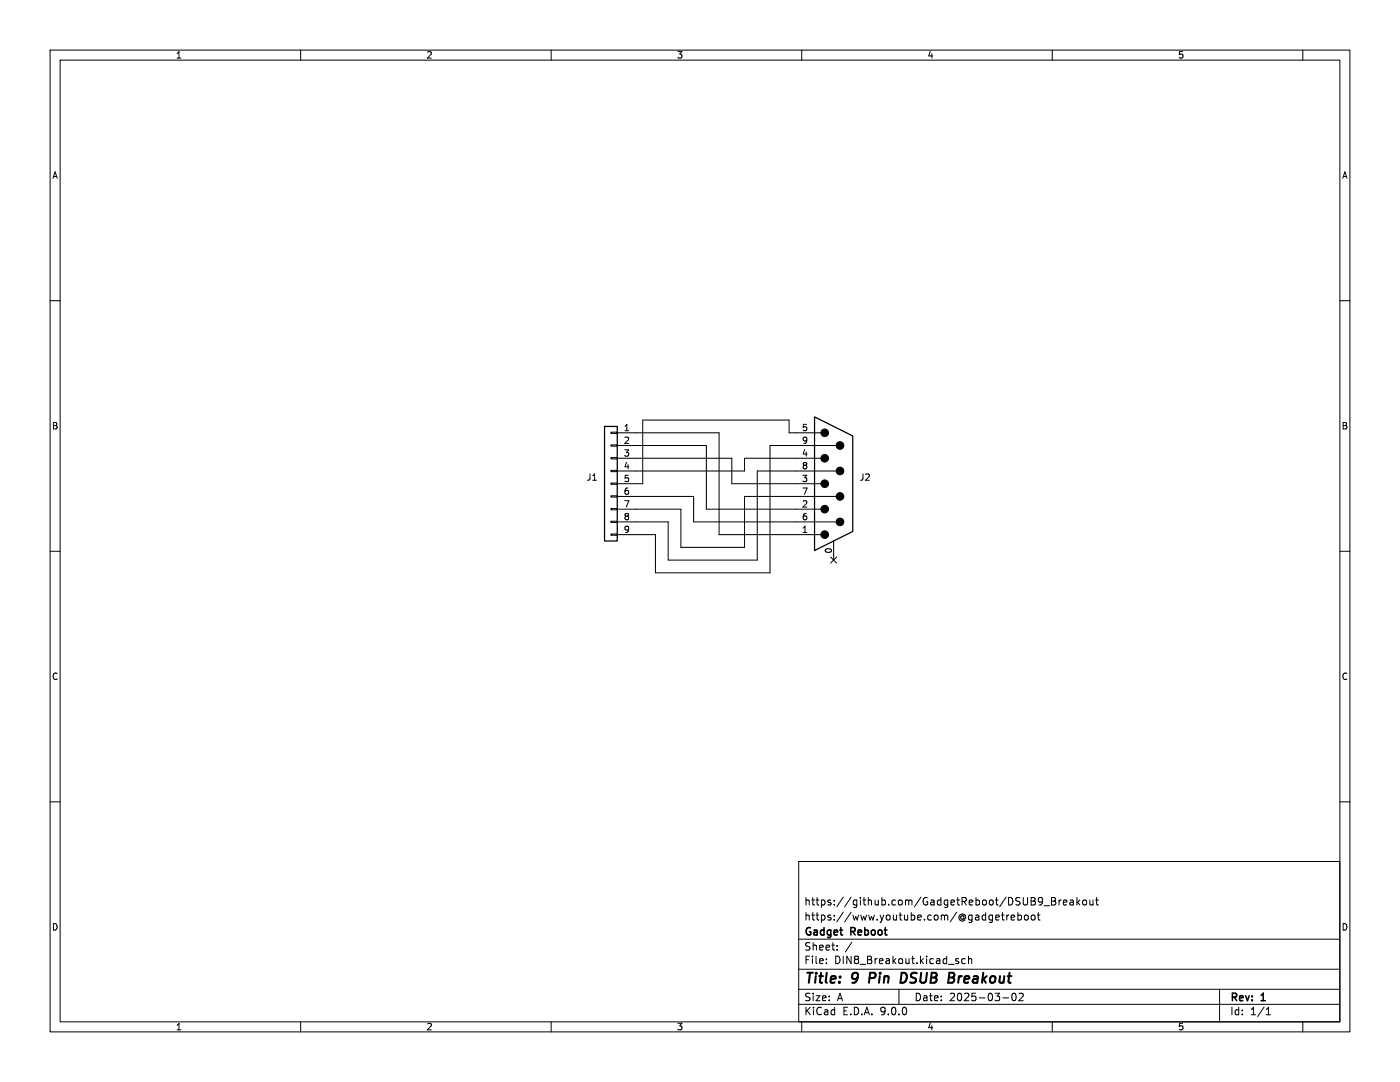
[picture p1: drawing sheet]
<svg xmlns="http://www.w3.org/2000/svg" width="279mm" height="216mm" viewBox="0 0 279 216" stroke-linecap="round" stroke-linejoin="round" font-family="sans-serif">
<g fill="none" stroke="#000" stroke-width=".2">
<path d="M10 10h259.4v195.9h-259.4zM12 12h255.4v191.9h-255.4zM60 10v2M110 10v2M160 10v2M210 10v2M260 10v2M10 60h2M267.4 60h2M121.9 86.2h1.3v.3h-1.3zM121.9 88.8h1.3v.2h-1.3zM121.9 91.3h1.3v.3h-1.3z"/>
<path d="M121.9 93.9h1.3v.2h-1.3zM121.9 96.4h1.3v.2h-1.3zM121.9 98.9h1.3v.3h-1.3zM123.2 86.4h20.3v20.3h20.3M123.2 88.9h17.8v12.7h22.8M123.2 91.4h22.8v5.1h17.8M123.2 99.1h15.2v5h28.5M163.8 86.4h-6.3v-2.6h-29.2v12.7h-5.1M163.8 91.4h-15.2v2.6h-25.4M166.9 88.9h-13.2v25.4h-22.9v-7.6h-7.6M166.9 94h-15.8v17.8h-17.8v-7.7h-10.1M166.9 99.1h-18.3v10.1h-12.7v-7.6h-12.7"/>
<path d="M10 110h2M121.9 101.5h1.3v.2h-1.3zM121.9 104h1.3v.3h-1.3zM121.9 106.6h1.3v.2h-1.3zM165.8 111.2l1.2 1.2M166.4 108v3.8M167 111.2l-1.2 1.2M267.4 110h2M10 160h2M159.4 171.9h108v32h-108zM209.9 179.1l.7 .1v.3l-.2 .3a.4 .4 0 0 1 .3 .4 .4 .4 0 0 1-.3 .4h-.5zM209.9 179.8h.5"/>
<path d="M211.4 179.6v1M211.8 179.6l-.4 .3M213.6 179.7h.5l.1 .9M214.2 179.9l-.5 .1-.2 .2 .2 .4 .5-.1M214.9 179.1v1.5M215.5 179.6l-.6 .6M216.2 179.7l.4-.1 .3 .3v.4l-.3 .3-.4-.1-.1-.2zM217.5 179.6l.1 .9 .3 .1 .2-.2M218.1 179.6v1M218.6 179.6h.6M218.9 179.1v1.3l.3 .2M267.4 160h2"/>
<path d="M159.4 197.4h108M159.4 193.4h108M159.4 187.4h108M164.9 192.1v.2M164.9 191.4v.1M167.1 189.4v.2M167.1 188.7v.1M170 188l-1.3 1.9M179.4 197.4v3M191.1 191.8l.3 .2-.3 .3M191.1 191.3l.2 .1M192.6 191.4l-.4-.1-.3 .3 .2 .6h.5"/>
<path d="M193.3 191.4l.2-.1 .4 .1v.9M193.3 190.8v1.5M199.9 182.6h.5M200.1 182.1v1.3l.3 .2M200.1 199.1h1.2M200.9 182.6v1M201.4 182.6l-.5 .3M201.8 183.1l.7-.2-.1-.2-.4-.1-.2 .2 .1 .7h.5M202.1 198.3l.2-.1a.8 .8 0 0 1 .5 .7 .8 .8 0 0 1-.5 .8l-.2-.2-.2-.4zM203.1 182.7l.5-.1 .3 .3-.2 .6h-.6M203.1 182.1v1.5M203.4 198.3l.5-.1 .3 .4-.9 1.1h.9"/>
<path d="M204.6 182.7l.3-.1 .3 .3v.4l-.3 .3-.3-.1-.2-.2zM205.9 182.7l.4-.1 .3 .3v.4l-.3 .3-.4-.1-.1-.2zM207 182.6h.6M207.2 182.1v1.3l.4 .2M208.4 180.7h1.1M212.2 180.1l.7-.2v-.2l-.5-.1-.2 .2 .1 .7h.6M215.1 180l.4 .6M243.4 197.4v6.5M60 203.9v2M110 203.9v2M159.4 200.4h108M160 203.9v2"/>
<path d="M210 203.9v2M252.7 202.5h.9M252.7 201.4l.4-.4v1.5M260 203.9v2"/>
</g>
<path d="M173.7 194.1l-.3 2M180.7 194.2l-.8-.1-.2 2h.5l.5-.3M190.3 195.2a.53 .53 0 0 1 0 .7M190.3 194.2a.44 .44 0 0 1 0 .7" fill="none" stroke="#000" stroke-width=".4"/>
<path d="M120.6 85.1h2.6v22.9h-2.6zM162.6 83.2l7.6 3.8v19l-7.6 3.9z" fill="none" stroke="#000" stroke-width=".25"/>
<g fill="#000" stroke="#000" stroke-width=".2">
<circle cx="164.6" cy="86.4" r=".76"/>
<circle cx="164.6" cy="96.5" r=".76"/>
<circle cx="164.6" cy="91.4" r=".76"/>
<circle cx="167.6" cy="88.9" r=".76"/>
<circle cx="167.6" cy="94" r=".76"/>
<circle cx="167.6" cy="99.1" r=".76"/>
<circle cx="164.6" cy="101.6" r=".76"/>
<circle cx="164.6" cy="106.7" r=".76"/>
<circle cx="167.6" cy="104.1" r=".76"/>
</g>
<g font-size="2.8">
<text x="160.4" y="196.8">Title:</text>
<text x="170.1" y="196.8">9</text>
<text x="174.3" y="196.8">Pin</text>
<text x="181.4" y="196.8">DSUB</text>
<text x="191.7" y="196.8">Breakout</text>
</g>
<g font-size="2.1">
<text x="160.4" y="183.9">https://www.youtube.com/@gadgetreboot</text>
<text x="160.4" y="180.9">https://github.com/GadgetReboot/DSUB9_Breakout</text>
<text x="160.4" y="189.9">Sheet:</text>
<text x="160.4" y="187.1">Gadget</text>
<text x="169.9" y="187.1">Reboot</text>
<text x="160.4" y="192.6">File:</text>
<text x="166.5" y="192.6">DIN8_Breakout.kicad_sch</text>
<text x="160.4" y="202.8">KiCad</text>
<text x="160.4" y="200">Size:</text>
<text x="167.1" y="200">A</text>
<text x="168.1" y="202.8">E.D.A.</text>
<text x="175.7" y="202.8">9.0.0</text>
<text x="182.4" y="200">Date:</text>
<text x="189.4" y="200">2025-03-02</text>
<text x="245.4" y="200.2">Rev:</text>
<text x="245.4" y="202.8">Id:</text>
<text x="249.5" y="202.8">1/1</text>
<text x="251.8" y="200.2">1</text>
</g>
<g font-size="1.8">
<text x="35" y="11.9">1</text>
<text x="85" y="11.9">2</text>
<text x="135" y="11.9">3</text>
<text x="185" y="11.9">4</text>
<text x="235" y="11.9">5</text>
<text x="10.3" y="35.9">A</text>
<text x="267.7" y="35.9">A</text>
<text x="10.3" y="85.9">B</text>
<text x="124.4" y="86.1">1</text>
<text x="124.4" y="88.6">2</text>
<text x="159.9" y="86.1">5</text>
<text x="159.9" y="88.6">9</text>
<text x="267.7" y="85.9">B</text>
<text x="124.4" y="91.2">3</text>
<text x="124.4" y="93.7">4</text>
<text x="159.9" y="91.2">4</text>
<text x="159.9" y="93.7">8</text>
<text x="117" y="96.1">J1</text>
<text x="124.4" y="96.3">5</text>
<text x="124.4" y="98.8">6</text>
<text x="124.4" y="101.3">7</text>
<text x="159.9" y="96.3">3</text>
<text x="159.9" y="98.8">7</text>
<text x="159.9" y="101.3">2</text>
<text x="171.5" y="96.1">J2</text>
<text x="124.4" y="103.9">8</text>
<text x="124.4" y="106.4">9</text>
<text x="159.9" y="103.9">6</text>
<text x="159.9" y="106.4">1</text>
<text x="166.1" y="110.6" transform="rotate(-90 166.1 110.6)">0</text>
<text x="10.3" y="135.9">C</text>
<text x="267.7" y="135.9">C</text>
<text x="10.3" y="185.9">D</text>
<text x="267.7" y="185.9">D</text>
<text x="35" y="205.8">1</text>
<text x="85" y="205.8">2</text>
<text x="135" y="205.8">3</text>
<text x="185" y="205.8">4</text>
<text x="235" y="205.8">5</text>
</g>
</svg>
